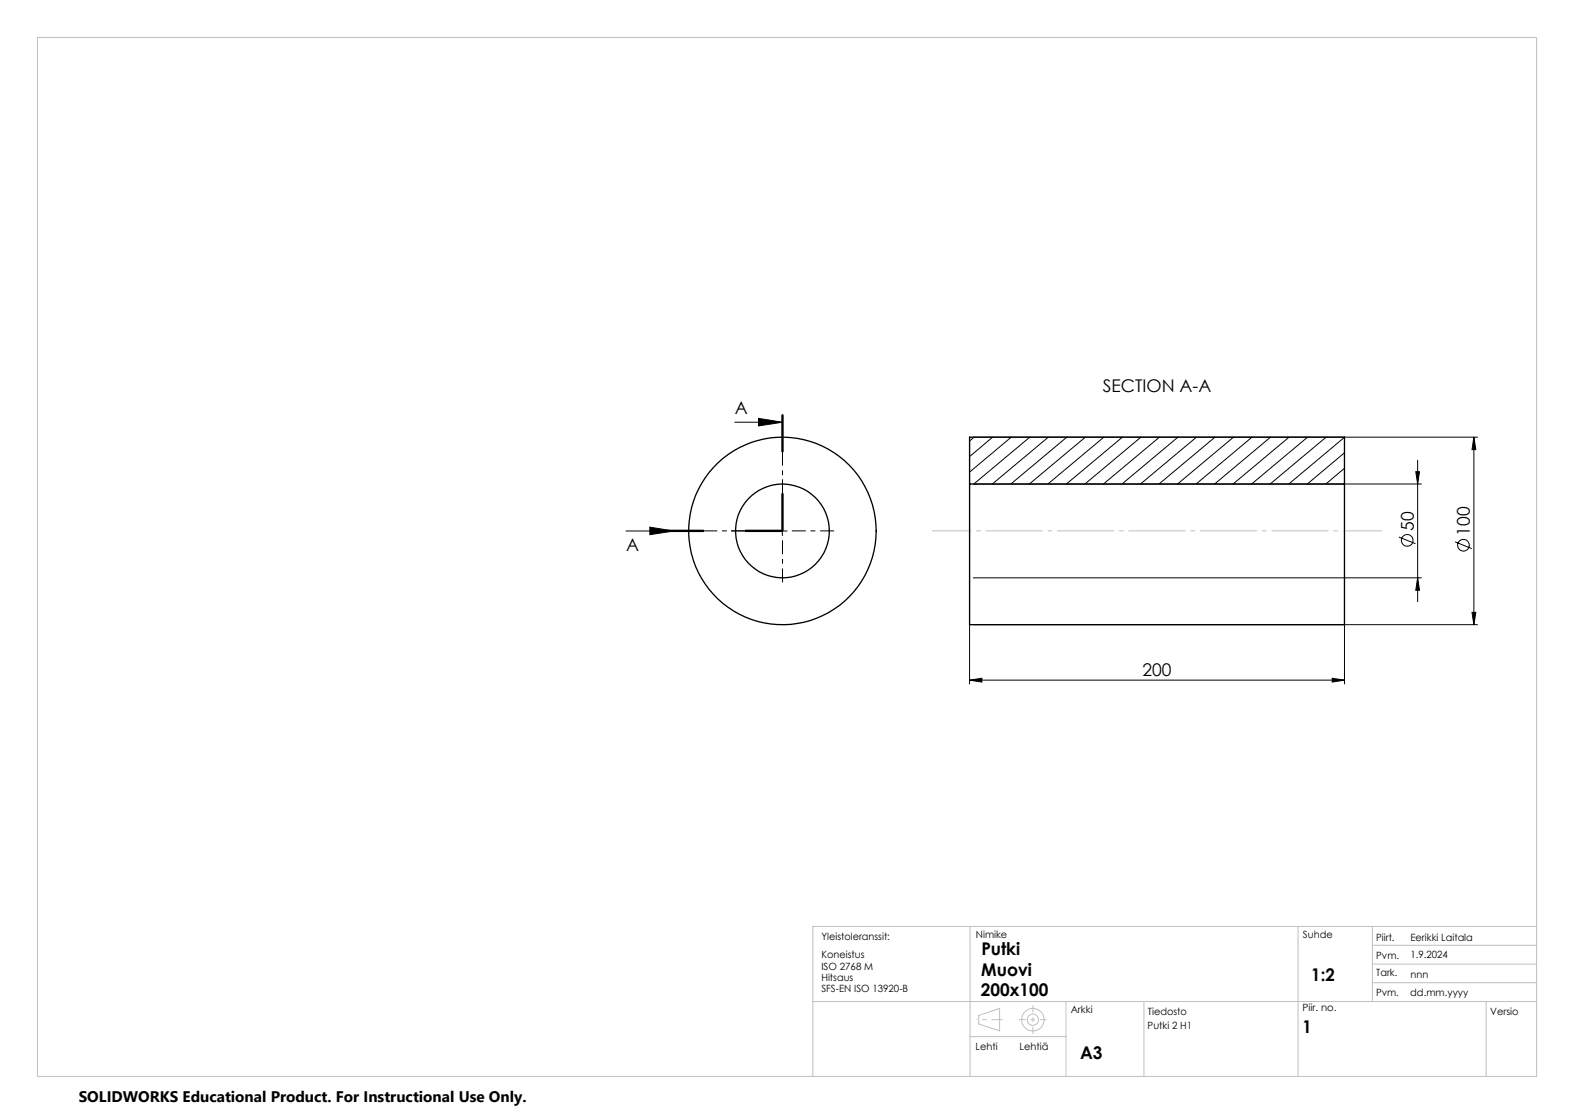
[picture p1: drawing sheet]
<svg xmlns="http://www.w3.org/2000/svg" width="420mm" height="297mm" viewBox="0 0 420 297" stroke-linecap="round" stroke-linejoin="round" font-family="sans-serif">
<g fill="none" stroke="#000" stroke-width=".35">
<path d="M258.6 129v37.5h99.9v-37.5M258.6 129v-12.4h99.9v12.4M258.6 129h99.9"/>
<circle cx="208.6" cy="141.6" r="25"/>
<circle cx="208.6" cy="141.6" r="12.5"/>
</g>
<g fill="none" stroke="#000" stroke-width=".27">
<path d="M195.9 112.6h12.7M202.3 111.5l6.3 1.1-6.3 1zM208.5 110.5v10zM208.7 110.5v10M208.8 110.5v10M258.6 117.5v64.8M259.5 116.6h134.5M259.8 116.6l-1.2 1M264.7 116.6l-6.1 5.1M269.7 116.6l-11.1 9.3M274.6 116.6l-14.9 12.4M279.5 116.6l-14.9 12.4"/>
<path d="M284.5 116.6l-14.9 12.4M289.4 116.6l-14.9 12.4M294.4 116.6l-15 12.4M299.3 116.6l-14.9 12.4M304.2 116.6l-14.9 12.4M309.2 116.6l-14.9 12.4M314.1 116.6l-14.9 12.4M319.1 116.6l-15 12.4M324 116.6l-14.9 12.4M328.9 116.6l-14.9 12.4M333.9 116.6l-15 12.4M338.8 116.6l-14.9 12.4"/>
<path d="M343.7 116.6l-14.9 12.4M348.7 116.6l-14.9 12.4M353.6 116.6l-14.9 12.4M358.5 116.6l-14.8 12.4M358.5 117.5v64.8M393 116.6l.6 3.3h-1.1zM393 116.6v49.9M208.5 131.5v10M208.7 131.5v10M208.8 131.5v10M259.5 129h119.5M358.5 129h.1"/>
<path d="M358.5 124.8l-4.9 4.2M358.5 120.7l-9.9 8.3M377.5 125.8h1l-.5 3.2zM378 122.7v37.7M173.3 140.5l6.3 1.1-6.3 1zM177.7 141.4h10M177.7 141.7h10M187.7 141.5l-20.8 .1M198.7 141.5l11.2 .1M198.7 141.4h10M198.7 141.7h10M208.6 140.3v2.5"/>
<path d="M259.5 154.1h119.5M373 143.2l4.5 1.8M378 154.1l.5 3.3h-1zM388 144.5l4.5 1.8M259.5 166.5h134.5M392.5 163.3h1.1l-.6 3.2zM258.6 181.3l3.2-.5v1.1zM258.6 181.3h99.9M355.2 180.8l3.3 .5-3.3 .6z"/>
<circle cx="375.3" cy="144.1" r="1.56"/>
<circle cx="390.2" cy="145.4" r="1.56"/>
</g>
<g fill="none" stroke="#c0c0c0" stroke-width=".27">
<path d="M10 10h399.8v277h-399.8zM258.7 247v40M346.1 247v40M366 257h43.8M366 252h43.8M366 247v20M409.8 247h-193.1v40M216.7 267h193.1M258.7 276.4h25.6M261 270.7l5.6-1.9v6l-5.6-1.8zM284.3 267v20M305 267v20"/>
<path d="M366 262h43.8M396.3 267v20"/>
<circle cx="275.4" cy="271.9" r="1.51"/>
<circle cx="275.4" cy="271.9" r="3"/>
</g>
<path d="M208.7 139v-11.2M206.2 141.5h-11.3M208.7 144v11.3M211.2 141.5h11.2" fill="none" stroke="#000" stroke-width=".27" stroke-dasharray="15.2 1.3 1.3 1.3" stroke-dashoffset="11.5" stroke-linecap="butt"/>
<path d="M208.7 141.5v-31M208.7 141.5h-31" fill="none" stroke="#000" stroke-width=".27" stroke-dasharray="6.3 1.3 1.3 1.3" stroke-dashoffset="2.9" stroke-linecap="butt"/>
<path d="M248.6 141.5h120" fill="none" stroke="#c0c0c0" stroke-width=".27" stroke-dasharray="15.2 1.3 1.3 1.3" stroke-dashoffset="4.8" stroke-linecap="butt"/>
<path d="M275.4 268v7.7" fill="none" stroke="#c0c0c0" stroke-width=".27" stroke-dasharray="6.3 1.3 1.3 1.3" stroke-dashoffset="4.4" stroke-linecap="butt"/>
<path d="M279.1 271.8h-7.4" fill="none" stroke="#c0c0c0" stroke-width=".27" stroke-dasharray="6.3 1.3 1.3 1.3" stroke-dashoffset="4.6" stroke-linecap="butt"/>
<path d="M267.3 271.8h-6.9" fill="none" stroke="#c0c0c0" stroke-width=".27" stroke-dasharray="6.3 1.3 1.3 1.3" stroke-dashoffset="3.5" stroke-linecap="butt"/>
<g fill="#000">
<path d="M202.3 111.5l6.3 1.1-6.3 1zM173.3 140.5l6.3 1.1-6.3 1z"/>
<path d="M378 154.1l.5 3.3h-1zM377.5 125.8h1l-.5 3.2zM392.5 163.3h1.1l-.6 3.2zM393 116.6l.6 3.3h-1.1z"/>
<path d="M258.6 181.3l3.2-.5v1.1zM355.2 180.8l3.3 .5-3.3 .6z"/>
</g>
<g font-size="4.7">
<text x="294.1" y="104.6">SECTION A-A</text>
<text x="196" y="110.4">A</text>
<text x="377" y="141.5" transform="rotate(-90 377 141.5)">50</text>
<text x="392" y="142.8" transform="rotate(-90 392 142.8)">100</text>
<text x="167" y="146.9">A</text>
<text x="304.7" y="180.3">200</text>
<text x="261.7" y="254.5">Putki</text>
<text x="261.6" y="260.2">Muovi</text>
<text x="349.7" y="261.6">1:2</text>
<text x="261.6" y="265.4">200x100</text>
<text x="347.4" y="275.3">1</text>
<text x="288" y="282.3">A3</text>
</g>
<text font-size="4.1" x="21" y="293.7">SOLIDWORKS Educational Product. For Instructional Use Only.</text>
<g font-size="2.7">
<text x="219" y="250.5">Yleistoleranssit:</text>
<text x="260.2" y="250.1">Nimike</text>
<text x="347.5" y="250">Suhde</text>
<text x="367" y="250.8">Piirt.</text>
<text x="376.1" y="250.8">Eerikki Laitala</text>
<text x="219" y="255.5">Koneistus</text>
<text x="367" y="255.6">Pvm.</text>
<text x="376.1" y="255.4">1.9.2024</text>
<text x="219" y="258.5">ISO 2768 M</text>
<text x="219" y="261.5">Hitsaus</text>
<text x="367" y="260.2">Tark.</text>
<text x="376.1" y="260.6">nnn</text>
<text x="219" y="264.5">SFS-EN ISO 13920-B</text>
<text x="347.4" y="269.6">Piir. no.</text>
<text x="366.9" y="265.4">Pvm.</text>
<text x="376.1" y="265.5">dd.mm.yyyy</text>
<text x="285.5" y="270">Arkki</text>
<text x="306" y="274.2">Putki 2 H1</text>
<text x="306.1" y="270.6">Tiedosto</text>
<text x="397.4" y="270.7">Versio</text>
<text x="260.2" y="279.9">Lehti</text>
<text x="271.9" y="279.9">Lehtiä</text>
</g>
</svg>
